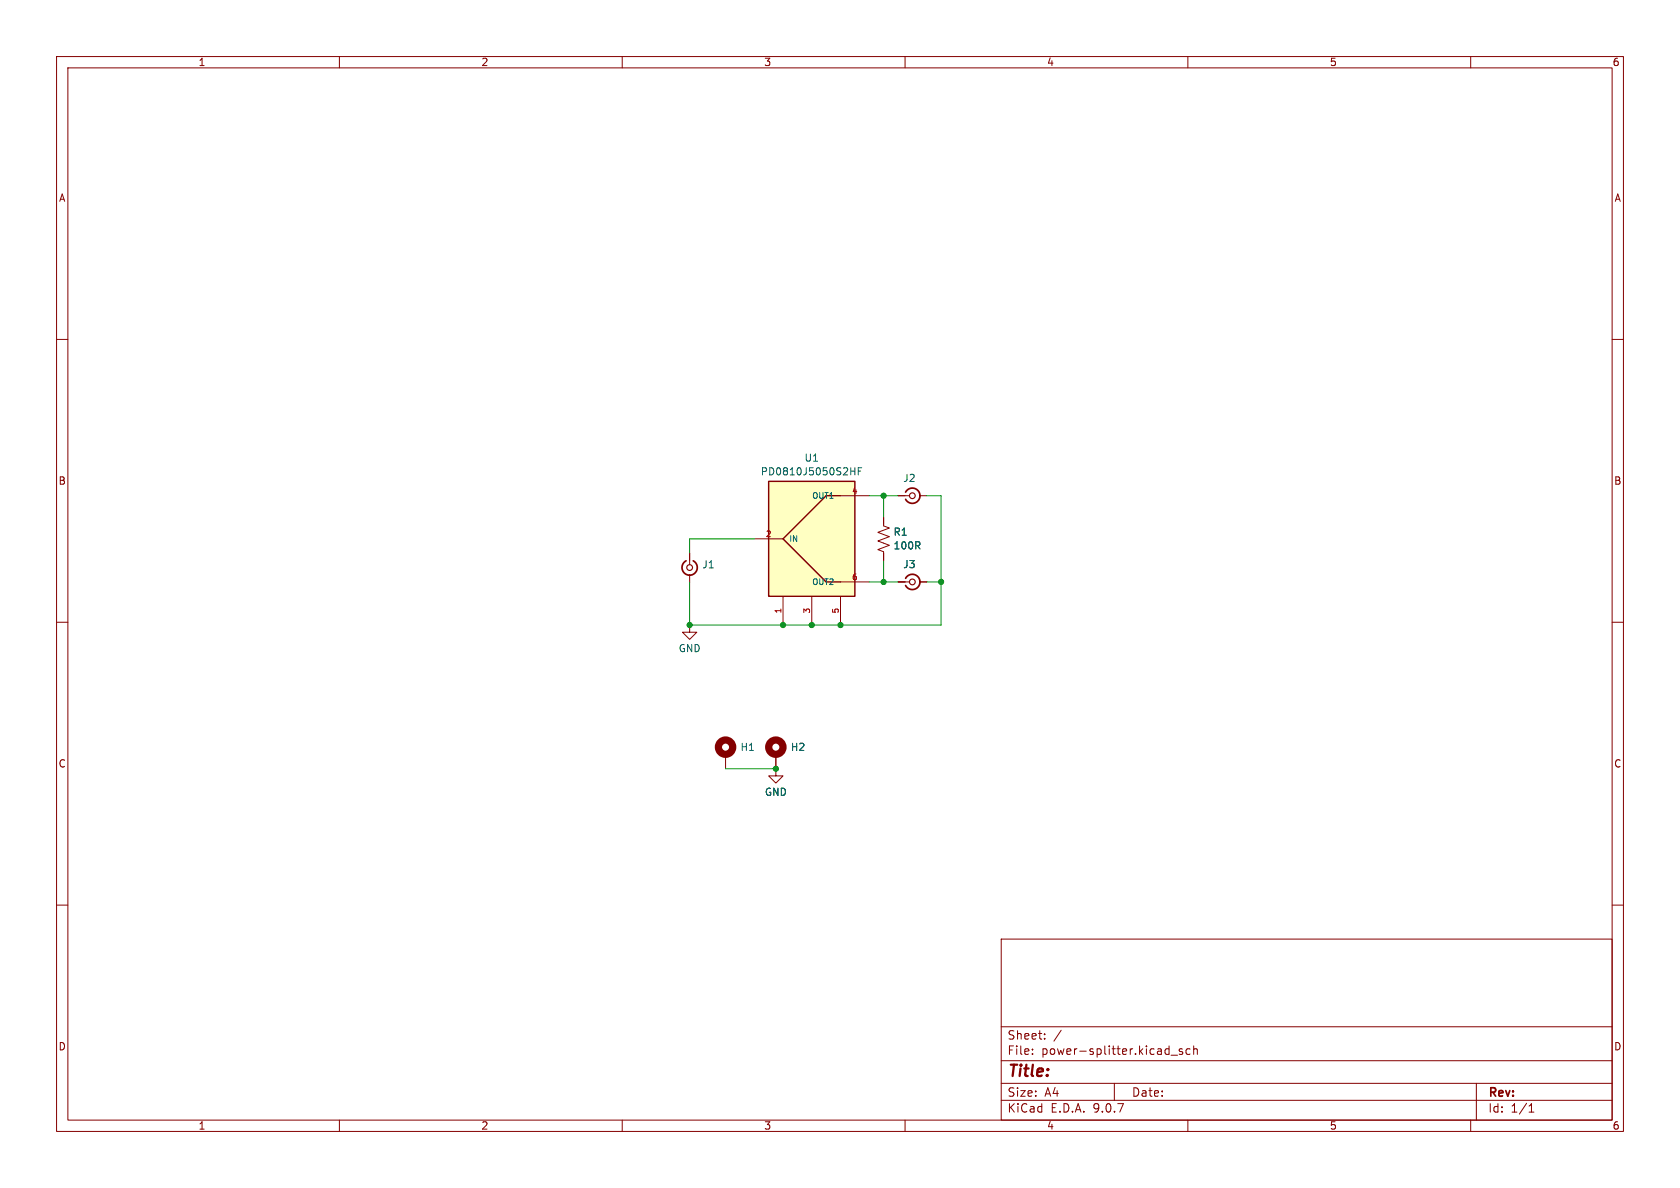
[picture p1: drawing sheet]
(kicad_sch
 (version 20250114)
 (generator "eeschema")
 (generator_version "9.0")
 (paper "A4")
 (lib_symbols
  (symbol "Connector:Conn_Coaxial_Small"
   (pin_numbers (hide yes))
   (pin_names
    (offset 1.016) (hide yes)) (exclude_from_sim no) (in_bom yes) (on_board yes)
   (property "Reference" "J" (at 0.254 3.048 0) (effects (font (size 1.27 1.27))))
   (property "Value" "Conn_Coaxial_Small" (at 0 -3.81 0) (effects (font (size 1.27 1.27))))
   (property "Footprint" "" (at 0 0 0) (effects (font (size 1.27 1.27)) (hide yes)))
   (property "Datasheet" "~" (at 0 0 0) (effects (font (size 1.27 1.27)) (hide yes)))
   (property "Description" "small coaxial connector (BNC, SMA, SMB, SMC, Cinch/RCA, LEMO, ...)" (at 0 0 0) (effects (font (size 1.27 1.27)) (hide yes)))
   (symbol "Conn_Coaxial_Small_0_1"
    (polyline (pts (xy -2.54 0) (xy -0.508 0)) (stroke (width 0) (type default)) (fill (type none)))
    (circle (center 0 0) (radius 0.508) (stroke (width 0.2032) (type default)) (fill (type none))))
   (symbol "Conn_Coaxial_Small_1_1"
    (arc (start 1.3484 0.0039) (mid 0.327 -1.308) (end -1.1916 -0.6311) (stroke (width 0.3048) (type default)) (fill (type none)))
    (arc (start -1.1916 0.6311) (mid 0.327 1.3081) (end 1.3484 -0.0039) (stroke (width 0.3048) (type default)) (fill (type none)))
    (pin passive line (at -2.54 0 0) (length 1.27) (name "In" (effects (font (size 1.27 1.27)))) (number "1" (effects (font (size 1.27 1.27)))))
    (pin passive line (at 2.54 0 180) (length 1.27) (name "Ext" (effects (font (size 1.27 1.27)))) (number "2" (effects (font (size 1.27 1.27))))))
   (embedded_fonts no))
  (symbol "Device:R_US"
   (pin_numbers (hide yes))
   (pin_names
    (offset 0)) (exclude_from_sim no) (in_bom yes) (on_board yes)
   (property "Reference" "R" (at 2.54 0 90) (effects (font (size 1.27 1.27))))
   (property "Value" "R_US" (at -2.54 0 90) (effects (font (size 1.27 1.27))))
   (property "Footprint" "" (at 1.016 -0.254 90) (effects (font (size 1.27 1.27)) (hide yes)))
   (property "Datasheet" "~" (at 0 0 0) (effects (font (size 1.27 1.27)) (hide yes)))
   (property "Description" "Resistor, US symbol" (at 0 0 0) (effects (font (size 1.27 1.27)) (hide yes)))
   (symbol "R_US_0_1"
    (polyline (pts (xy 0 2.286) (xy 0 2.54)) (stroke (width 0) (type default)) (fill (type none)))
    (polyline (pts (xy 0 2.286) (xy 1.016 1.905) (xy 0 1.524) (xy -1.016 1.143) (xy 0 0.762)) (stroke (width 0) (type default)) (fill (type none)))
    (polyline (pts (xy 0 0.762) (xy 1.016 0.381) (xy 0 0) (xy -1.016 -0.381) (xy 0 -0.762)) (stroke (width 0) (type default)) (fill (type none)))
    (polyline (pts (xy 0 -0.762) (xy 1.016 -1.143) (xy 0 -1.524) (xy -1.016 -1.905) (xy 0 -2.286)) (stroke (width 0) (type default)) (fill (type none)))
    (polyline (pts (xy 0 -2.286) (xy 0 -2.54)) (stroke (width 0) (type default)) (fill (type none))))
   (symbol "R_US_1_1"
    (pin passive line (at 0 3.81 270) (length 1.27) (name "~" (effects (font (size 1.27 1.27)))) (number "1" (effects (font (size 1.27 1.27)))))
    (pin passive line (at 0 -3.81 90) (length 1.27) (name "~" (effects (font (size 1.27 1.27)))) (number "2" (effects (font (size 1.27 1.27))))))
   (embedded_fonts no))
  (symbol "Mechanical:MountingHole_Pad"
   (pin_numbers (hide yes))
   (pin_names
    (offset 1.016) (hide yes)) (exclude_from_sim no) (in_bom no) (on_board yes)
   (property "Reference" "H" (at 0 6.35 0) (effects (font (size 1.27 1.27))))
   (property "Value" "MountingHole_Pad" (at 0 4.445 0) (effects (font (size 1.27 1.27))))
   (property "Footprint" "" (at 0 0 0) (effects (font (size 1.27 1.27)) (hide yes)))
   (property "Datasheet" "~" (at 0 0 0) (effects (font (size 1.27 1.27)) (hide yes)))
   (property "Description" "Mounting Hole with connection" (at 0 0 0) (effects (font (size 1.27 1.27)) (hide yes)))
   (symbol "MountingHole_Pad_0_1"
    (circle (center 0 1.27) (radius 1.27) (stroke (width 1.27) (type default)) (fill (type none))))
   (symbol "MountingHole_Pad_1_1"
    (pin input line (at 0 -2.54 90) (length 2.54) (name "1" (effects (font (size 1.27 1.27)))) (number "1" (effects (font (size 1.27 1.27))))))
   (embedded_fonts no))
  (symbol "PD0810J5050S2HF:PD0810J5050S2HF"
   (pin_names
    (offset 1.016)) (exclude_from_sim no) (in_bom yes) (on_board yes)
   (property "Reference" "U" (at -7.62 13.97 0) (effects (font (size 1.27 1.27)) (justify left bottom)))
   (property "Value" "PD0810J5050S2HF" (at -7.62 11.43 0) (effects (font (size 1.27 1.27)) (justify left bottom)))
   (property "Footprint" "PD0810J5050S2HF:PD0810J5050S2HF" (at 0 0 0) (effects (font (size 1.27 1.27)) (justify bottom) (hide yes)))
   (property "Datasheet" "" (at 0 0 0) (effects (font (size 1.27 1.27)) (hide yes)))
   (property "Description" "" (at 0 0 0) (effects (font (size 1.27 1.27)) (hide yes)))
   (property "DigiKey_Part_Number" "1173-1093-1-ND" (at 0 0 0) (effects (font (size 1.27 1.27)) (justify bottom) (hide yes)))
   (property "SnapEDA_Link" "https://www.snapeda.com/parts/PD0810J5050S2HF/TTM+Technologies%252C+Inc./view-part/?ref=snap" (at 0 0 0) (effects (font (size 1.27 1.27)) (justify bottom) (hide yes)))
   (property "Description_1" "RF PWR DIVIDER 800MHZ-1GHZ 0805" (at 0 0 0) (effects (font (size 1.27 1.27)) (justify bottom) (hide yes)))
   (property "MF" "TTM Technologies, Inc." (at 0 0 0) (effects (font (size 1.27 1.27)) (justify bottom) (hide yes)))
   (property "Package" "None" (at 0 0 0) (effects (font (size 1.27 1.27)) (justify bottom) (hide yes)))
   (property "Check_prices" "https://www.snapeda.com/parts/PD0810J5050S2HF/TTM+Technologies%252C+Inc./view-part/?ref=eda" (at 0 0 0) (effects (font (size 1.27 1.27)) (justify bottom) (hide yes)))
   (property "MP" "PD0810J5050S2HF" (at 0 0 0) (effects (font (size 1.27 1.27)) (justify bottom) (hide yes)))
   (symbol "PD0810J5050S2HF_0_0"
    (rectangle (start -7.62 -10.16) (end 7.62 10.16) (stroke (width 0.254) (type default)) (fill (type background)))
    (polyline (pts (xy -5.08 0) (xy 2.54 7.62)) (stroke (width 0.254) (type default)) (fill (type none)))
    (polyline (pts (xy -5.08 0) (xy 2.54 -7.62)) (stroke (width 0.254) (type default)) (fill (type none)))
    (polyline (pts (xy 2.54 7.62) (xy 5.08 7.62)) (stroke (width 0.254) (type default)) (fill (type none)))
    (polyline (pts (xy 2.54 -7.62) (xy 5.08 -7.62)) (stroke (width 0.254) (type default)) (fill (type none)))
    (pin bidirectional line (at -10.16 0 0) (length 5.08) (name "IN" (effects (font (size 1.016 1.016)))) (number "2" (effects (font (size 1.016 1.016)))))
    (pin bidirectional line (at -5.08 -15.24 90) (length 5.08) (name "~" (effects (font (size 1.016 1.016)))) (number "1" (effects (font (size 1.016 1.016)))))
    (pin bidirectional line (at 0 -15.24 90) (length 5.08) (name "~" (effects (font (size 1.016 1.016)))) (number "3" (effects (font (size 1.016 1.016)))))
    (pin bidirectional line (at 5.08 -15.24 90) (length 5.08) (name "~" (effects (font (size 1.016 1.016)))) (number "5" (effects (font (size 1.016 1.016)))))
    (pin bidirectional line (at 10.16 7.62 180) (length 5.08) (name "OUT1" (effects (font (size 1.016 1.016)))) (number "4" (effects (font (size 1.016 1.016)))))
    (pin bidirectional line (at 10.16 -7.62 180) (length 5.08) (name "OUT2" (effects (font (size 1.016 1.016)))) (number "6" (effects (font (size 1.016 1.016))))))
   (embedded_fonts no))
  (symbol "power:GND"
   (power)
   (pin_numbers (hide yes))
   (pin_names
    (offset 0) (hide yes)) (exclude_from_sim no) (in_bom yes) (on_board yes)
   (property "Reference" "#PWR" (at 0 -6.35 0) (effects (font (size 1.27 1.27)) (hide yes)))
   (property "Value" "GND" (at 0 -3.81 0) (effects (font (size 1.27 1.27))))
   (property "Footprint" "" (at 0 0 0) (effects (font (size 1.27 1.27)) (hide yes)))
   (property "Datasheet" "" (at 0 0 0) (effects (font (size 1.27 1.27)) (hide yes)))
   (property "Description" "Power symbol creates a global label with name \"GND\" , ground" (at 0 0 0) (effects (font (size 1.27 1.27)) (hide yes)))
   (symbol "GND_0_1"
    (polyline (pts (xy 0 0) (xy 0 -1.27) (xy 1.27 -1.27) (xy 0 -2.54) (xy -1.27 -1.27) (xy 0 -1.27)) (stroke (width 0) (type default)) (fill (type none))))
   (symbol "GND_1_1"
    (pin power_in line (at 0 0 270) (length 0) (name "~" (effects (font (size 1.27 1.27)))) (number "1" (effects (font (size 1.27 1.27))))))
   (embedded_fonts no)))
 (junction
  (at 148.59 110.49)
  (diameter 0)
  (color 0 0 0 0))
 (junction
  (at 137.16 135.89)
  (diameter 0)
  (color 0 0 0 0))
 (junction
  (at 166.37 102.87)
  (diameter 0)
  (color 0 0 0 0))
 (junction
  (at 121.92 110.49)
  (diameter 0)
  (color 0 0 0 0))
 (junction
  (at 143.51 110.49)
  (diameter 0)
  (color 0 0 0 0))
 (junction
  (at 156.21 102.87)
  (diameter 0)
  (color 0 0 0 0))
 (junction
  (at 156.21 87.63)
  (diameter 0)
  (color 0 0 0 0))
 (junction
  (at 138.43 110.49)
  (diameter 0)
  (color 0 0 0 0))
 (wire
  (pts (xy 121.92 110.49) (xy 138.43 110.49))
  (stroke (width 0) (type default)))
 (wire
  (pts (xy 121.92 102.87) (xy 121.92 110.49))
  (stroke (width 0) (type default)))
 (wire
  (pts (xy 128.27 135.89) (xy 137.16 135.89))
  (stroke (width 0) (type default)))
 (wire
  (pts (xy 148.59 110.49) (xy 166.37 110.49))
  (stroke (width 0) (type default)))
 (wire
  (pts (xy 166.37 102.87) (xy 166.37 110.49))
  (stroke (width 0) (type default)))
 (wire
  (pts (xy 156.21 102.87) (xy 158.75 102.87))
  (stroke (width 0) (type default)))
 (wire
  (pts (xy 121.92 95.25) (xy 133.35 95.25))
  (stroke (width 0) (type default)))
 (wire
  (pts (xy 156.21 87.63) (xy 158.75 87.63))
  (stroke (width 0) (type default)))
 (wire
  (pts (xy 163.83 87.63) (xy 166.37 87.63))
  (stroke (width 0) (type default)))
 (wire
  (pts (xy 163.83 102.87) (xy 166.37 102.87))
  (stroke (width 0) (type default)))
 (wire
  (pts (xy 166.37 87.63) (xy 166.37 102.87))
  (stroke (width 0) (type default)))
 (wire
  (pts (xy 153.67 102.87) (xy 156.21 102.87))
  (stroke (width 0) (type default)))
 (wire
  (pts (xy 153.67 87.63) (xy 156.21 87.63))
  (stroke (width 0) (type default)))
 (wire
  (pts (xy 156.21 87.63) (xy 156.21 91.44))
  (stroke (width 0) (type default)))
 (wire
  (pts (xy 143.51 110.49) (xy 148.59 110.49))
  (stroke (width 0) (type default)))
 (wire
  (pts (xy 121.92 97.79) (xy 121.92 95.25))
  (stroke (width 0) (type default)))
 (wire
  (pts (xy 138.43 110.49) (xy 143.51 110.49))
  (stroke (width 0) (type default)))
 (wire
  (pts (xy 156.21 99.06) (xy 156.21 102.87))
  (stroke (width 0) (type default)))
 (symbol
  (lib_id "Mechanical:MountingHole_Pad")
  (at 137.16 133.35 0)
  (unit 1)
  (exclude_from_sim no)
  (in_bom no)
  (on_board yes)
  (dnp no)
  (fields_autoplaced yes)
  (property "Reference" "H2" (at 139.7 132.08 0) (effects (font (size 1.27 1.27)) (justify left)))
  (property "Value" "MountingHole_Pad" (at 139.7 133.2921 0) (effects (font (size 1.27 1.27)) (justify left) (hide yes)))
  (property "Footprint" "MountingHole:MountingHole_3.2mm_M3_Pad_Via" (at 137.16 133.35 0) (effects (font (size 1.27 1.27)) (hide yes)))
  (property "Datasheet" "~" (at 137.16 133.35 0) (effects (font (size 1.27 1.27)) (hide yes)))
  (property "Description" "Mounting Hole with connection" (at 137.16 133.35 0) (effects (font (size 1.27 1.27)) (hide yes)))
  (pin "1"))
 (symbol
  (lib_id "Device:R_US")
  (at 156.21 95.25 0)
  (unit 1)
  (exclude_from_sim no)
  (in_bom yes)
  (on_board yes)
  (dnp no)
  (fields_autoplaced yes)
  (property "Reference" "R1" (at 157.861 94.0378 0) (effects (font (size 1.27 1.27)) (justify left)))
  (property "Value" "100R" (at 157.861 96.4621 0) (effects (font (size 1.27 1.27)) (justify left)))
  (property "Footprint" "Resistor_SMD:R_0603_1608Metric_Pad0.98x0.95mm_HandSolder" (at 157.226 95.504 90) (effects (font (size 1.27 1.27)) (hide yes)))
  (property "Datasheet" "~" (at 156.21 95.25 0) (effects (font (size 1.27 1.27)) (hide yes)))
  (property "Description" "Resistor, US symbol" (at 156.21 95.25 0) (effects (font (size 1.27 1.27)) (hide yes)))
  (pin "1")
  (pin "2"))
 (symbol
  (lib_id "power:GND")
  (at 121.92 110.49 0)
  (unit 1)
  (exclude_from_sim no)
  (in_bom yes)
  (on_board yes)
  (dnp no)
  (fields_autoplaced yes)
  (property "Reference" "#PWR01" (at 121.92 116.84 0) (effects (font (size 1.27 1.27)) (hide yes)))
  (property "Value" "GND" (at 121.92 114.6231 0) (effects (font (size 1.27 1.27))))
  (property "Footprint" "" (at 121.92 110.49 0) (effects (font (size 1.27 1.27)) (hide yes)))
  (property "Datasheet" "" (at 121.92 110.49 0) (effects (font (size 1.27 1.27)) (hide yes)))
  (property "Description" "Power symbol creates a global label with name \"GND\" , ground" (at 121.92 110.49 0) (effects (font (size 1.27 1.27)) (hide yes)))
  (pin "1"))
 (symbol
  (lib_id "Connector:Conn_Coaxial_Small")
  (at 161.29 87.63 0)
  (unit 1)
  (exclude_from_sim no)
  (in_bom yes)
  (on_board yes)
  (dnp no)
  (fields_autoplaced yes)
  (property "Reference" "J2" (at 160.7704 84.5361 0) (effects (font (size 1.27 1.27))))
  (property "Value" "Conn_Coaxial_Small" (at 161.9825 85.4942 90) (effects (font (size 1.27 1.27)) (justify left) (hide yes)))
  (property "Footprint" "footprints:TAOGLAS_EMPCB.SMAFSTJ.B.HT" (at 161.29 87.63 0) (effects (font (size 1.27 1.27)) (hide yes)))
  (property "Datasheet" "~" (at 161.29 87.63 0) (effects (font (size 1.27 1.27)) (hide yes)))
  (property "Description" "small coaxial connector (BNC, SMA, SMB, SMC, Cinch/RCA, LEMO, ...)" (at 161.29 87.63 0) (effects (font (size 1.27 1.27)) (hide yes)))
  (pin "2")
  (pin "1"))
 (symbol
  (lib_id "Mechanical:MountingHole_Pad")
  (at 128.27 133.35 0)
  (unit 1)
  (exclude_from_sim no)
  (in_bom no)
  (on_board yes)
  (dnp no)
  (fields_autoplaced yes)
  (property "Reference" "H1" (at 130.81 132.08 0) (effects (font (size 1.27 1.27)) (justify left)))
  (property "Value" "MountingHole_Pad" (at 130.81 133.2921 0) (effects (font (size 1.27 1.27)) (justify left) (hide yes)))
  (property "Footprint" "MountingHole:MountingHole_3.2mm_M3_Pad_Via" (at 128.27 133.35 0) (effects (font (size 1.27 1.27)) (hide yes)))
  (property "Datasheet" "~" (at 128.27 133.35 0) (effects (font (size 1.27 1.27)) (hide yes)))
  (property "Description" "Mounting Hole with connection" (at 128.27 133.35 0) (effects (font (size 1.27 1.27)) (hide yes)))
  (pin "1"))
 (symbol
  (lib_id "power:GND")
  (at 137.16 135.89 0)
  (unit 1)
  (exclude_from_sim no)
  (in_bom yes)
  (on_board yes)
  (dnp no)
  (fields_autoplaced yes)
  (property "Reference" "#PWR02" (at 137.16 142.24 0) (effects (font (size 1.27 1.27)) (hide yes)))
  (property "Value" "GND" (at 137.16 140.0231 0) (effects (font (size 1.27 1.27))))
  (property "Footprint" "" (at 137.16 135.89 0) (effects (font (size 1.27 1.27)) (hide yes)))
  (property "Datasheet" "" (at 137.16 135.89 0) (effects (font (size 1.27 1.27)) (hide yes)))
  (property "Description" "Power symbol creates a global label with name \"GND\" , ground" (at 137.16 135.89 0) (effects (font (size 1.27 1.27)) (hide yes)))
  (pin "1"))
 (symbol
  (lib_id "Connector:Conn_Coaxial_Small")
  (at 121.92 100.33 270)
  (unit 1)
  (exclude_from_sim no)
  (in_bom yes)
  (on_board yes)
  (dnp no)
  (fields_autoplaced yes)
  (property "Reference" "J1" (at 124.0558 99.8104 90) (effects (font (size 1.27 1.27)) (justify left)))
  (property "Value" "Conn_Coaxial_Small" (at 124.0558 101.0225 90) (effects (font (size 1.27 1.27)) (justify left) (hide yes)))
  (property "Footprint" "footprints:TAOGLAS_EMPCB.SMAFSTJ.B.HT" (at 121.92 100.33 0) (effects (font (size 1.27 1.27)) (hide yes)))
  (property "Datasheet" "~" (at 121.92 100.33 0) (effects (font (size 1.27 1.27)) (hide yes)))
  (property "Description" "small coaxial connector (BNC, SMA, SMB, SMC, Cinch/RCA, LEMO, ...)" (at 121.92 100.33 0) (effects (font (size 1.27 1.27)) (hide yes)))
  (pin "2")
  (pin "1"))
 (symbol
  (lib_id "PD0810J5050S2HF:PD0810J5050S2HF")
  (at 143.51 95.25 0)
  (unit 1)
  (exclude_from_sim no)
  (in_bom yes)
  (on_board yes)
  (dnp no)
  (fields_autoplaced yes)
  (property "Reference" "U1" (at 143.51 80.9455 0) (effects (font (size 1.27 1.27))))
  (property "Value" "PD0810J5050S2HF" (at 143.51 83.3698 0) (effects (font (size 1.27 1.27))))
  (property "Footprint" "footprints:PD0810J5050S2HF" (at 143.51 95.25 0) (effects (font (size 1.27 1.27)) (justify bottom) (hide yes)))
  (property "Datasheet" "" (at 143.51 95.25 0) (effects (font (size 1.27 1.27)) (hide yes)))
  (property "Description" "" (at 143.51 95.25 0) (effects (font (size 1.27 1.27)) (hide yes)))
  (property "DigiKey_Part_Number" "1173-1093-1-ND" (at 143.51 95.25 0) (effects (font (size 1.27 1.27)) (justify bottom) (hide yes)))
  (property "SnapEDA_Link" "https://www.snapeda.com/parts/PD0810J5050S2HF/TTM+Technologies%252C+Inc./view-part/?ref=snap" (at 143.51 95.25 0) (effects (font (size 1.27 1.27)) (justify bottom) (hide yes)))
  (property "Description_1" "RF PWR DIVIDER 800MHZ-1GHZ 0805" (at 143.51 95.25 0) (effects (font (size 1.27 1.27)) (justify bottom) (hide yes)))
  (property "MF" "TTM Technologies, Inc." (at 143.51 95.25 0) (effects (font (size 1.27 1.27)) (justify bottom) (hide yes)))
  (property "Package" "None" (at 143.51 95.25 0) (effects (font (size 1.27 1.27)) (justify bottom) (hide yes)))
  (property "Check_prices" "https://www.snapeda.com/parts/PD0810J5050S2HF/TTM+Technologies%252C+Inc./view-part/?ref=eda" (at 143.51 95.25 0) (effects (font (size 1.27 1.27)) (justify bottom) (hide yes)))
  (property "MP" "PD0810J5050S2HF" (at 143.51 95.25 0) (effects (font (size 1.27 1.27)) (justify bottom) (hide yes)))
  (pin "6")
  (pin "3")
  (pin "4")
  (pin "1")
  (pin "2")
  (pin "5"))
 (symbol
  (lib_id "Connector:Conn_Coaxial_Small")
  (at 161.29 102.87 0)
  (unit 1)
  (exclude_from_sim no)
  (in_bom yes)
  (on_board yes)
  (dnp no)
  (fields_autoplaced yes)
  (property "Reference" "J3" (at 160.7704 99.7761 0) (effects (font (size 1.27 1.27))))
  (property "Value" "Conn_Coaxial_Small" (at 161.9825 100.7342 90) (effects (font (size 1.27 1.27)) (justify left) (hide yes)))
  (property "Footprint" "footprints:TAOGLAS_EMPCB.SMAFSTJ.B.HT" (at 161.29 102.87 0) (effects (font (size 1.27 1.27)) (hide yes)))
  (property "Datasheet" "~" (at 161.29 102.87 0) (effects (font (size 1.27 1.27)) (hide yes)))
  (property "Description" "small coaxial connector (BNC, SMA, SMB, SMC, Cinch/RCA, LEMO, ...)" (at 161.29 102.87 0) (effects (font (size 1.27 1.27)) (hide yes)))
  (pin "2")
  (pin "1"))
 (sheet_instances
  (path ""
   (page "1")))
 (embedded_fonts no))
